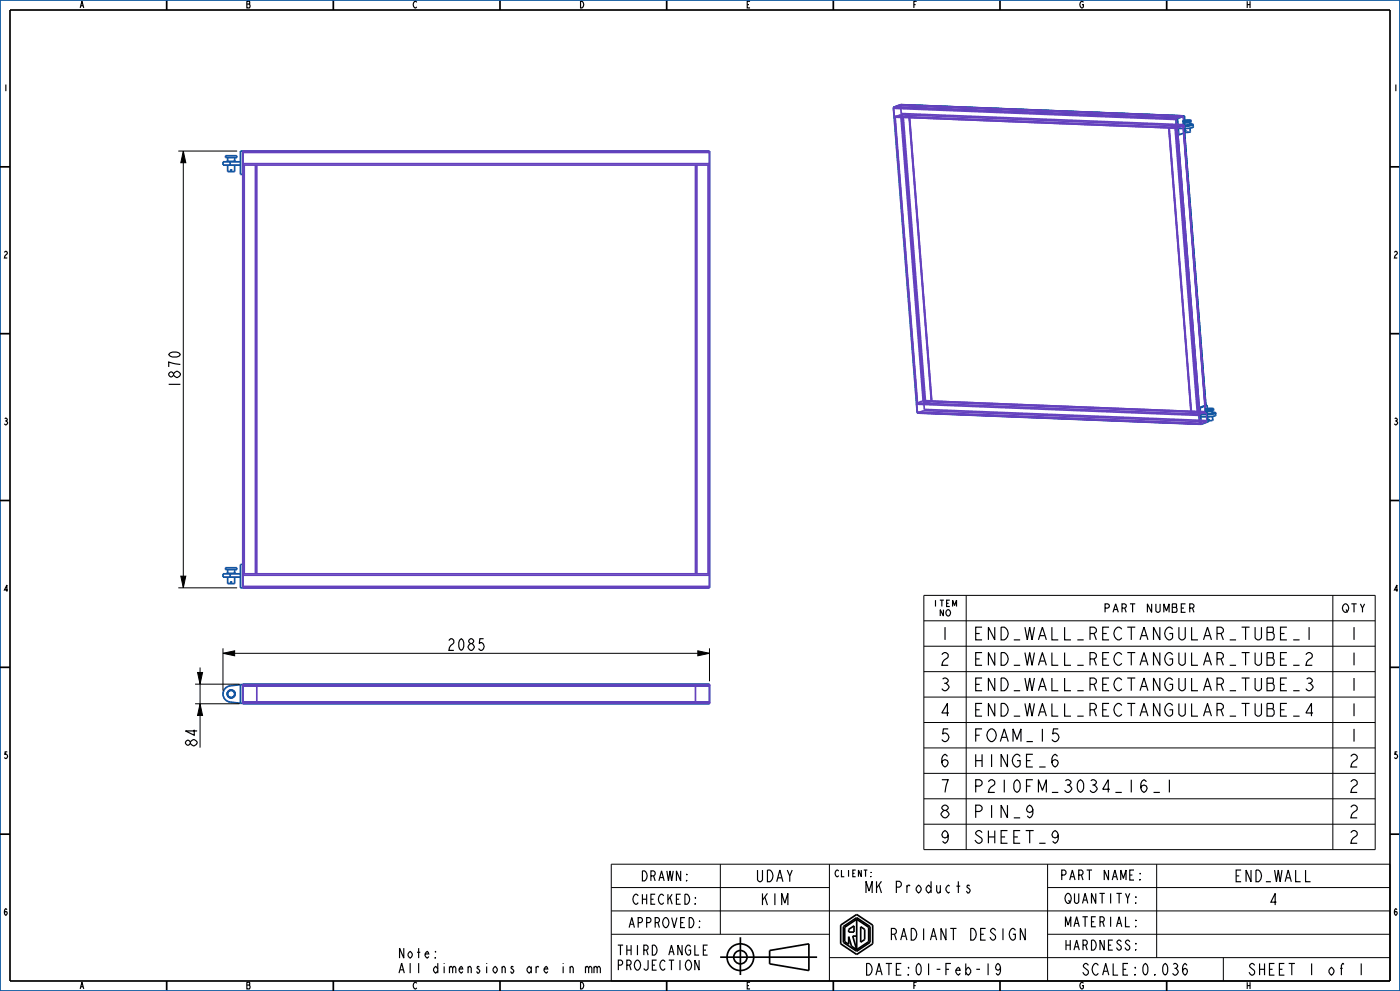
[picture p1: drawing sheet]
<svg xmlns="http://www.w3.org/2000/svg" width="420mm" height="297mm" viewBox="0 0 420 297" stroke-linecap="round" stroke-linejoin="round" font-family="sans-serif">
<g fill="none" stroke="#000" stroke-width=".35">
<path d="M388 191.8h1.9M388 199.4h1.9M391.8 196.2l.7-.6h.5l.7 .6a1.48 1.48 0 0 1-1.2 1.6l-.5 .6-.2 1h1.9M392.7 188v3.8M317.5 218.4h-1.5l-.2 1.6a1.19 1.19 0 0 1 1.6 .2 1.19 1.19 0 0 1 0 1.6 1.19 1.19 0 0 1-1.6 .1l-.2-.3M388 207h1.9M388 214.6h1.9M392 203.5l.5-.3a.98 .98 0 0 1 1.2 1l-.7 .6a1.09 1.09 0 0 1 .6 1.7 1.09 1.09 0 0 1-1.8-.1M392.5 204.8h.5M393.9 213.7h-2.1l1.6-2.9v3.8M317.2 226.7l-.7-.6-.5 .3a2.34 2.34 0 0 0 .5 3.5 1.36 1.36 0 0 0 .7-1.9l-.7-.4-.7 .4-.2 .6M350.8 233.7v3.8"/>
<path d="M317.5 250.2l-.3 .6-.7 .3-.7-.3a1.36 1.36 0 0 1 .7-1.9l.5 .3a2.34 2.34 0 0 1-.5 3.5l-.7-.6M290.8 265.6l-.1-.3h-.4l-.2 .6a1.04 1.04 0 0 1 .7 1.4l-.1 .3h-.4l-.4-.6M307.6 278.3v3.5l-1.5-3.5v3.5M176.6 290.1l.3-.5h.3l.4 .5v1.5M178.2 290.1l.3-.5h.3l.3 .5v1.5M178.2 289.6v2M179.1 290.1l.4-.5h.3l.3 .5v1.5M209.7 287.8v3l-1.2-3v3M211 284.8h.8M212.3 283.3h-1.3v3h1.3"/>
</g>
<path d="M55 45.3l.7 3.5h-1.5zM54.2 172.7h1.5l-.7 3.5zM66.9 195.8l3.5-.8v1.5zM209.3 195l3.5 .8-3.5 .7zM59.3 201.5h1.5l-.8 3.5zM60 210.9l.8 3.5h-1.5z" fill="#000"/>
<g fill="none" stroke="#000" stroke-width=".3">
<path d="M53.5 45.3h17.6M55 45.3l.7 3.5h-1.5zM55 45.3v130.9M53.5 176.2h17.6M54.2 172.7h1.5l-.7 3.5zM277.2 178.4h135.4v76.2h-135.4zM289.9 178.4v76.2M399.9 178.4v76.2M66.9 195.8l3.5-.8v1.5zM66.9 194.3v12.7M66.9 195.8h145.9M209.3 195l3.5 .8-3.5 .7z"/>
<path d="M212.8 194.3v9.9M277.2 186.1h135.4M277.2 193.7h135.4M58.5 210.9h13.3M58.5 205h13.3M59.3 201.5h1.5l-.8 3.5zM60 210.9l.8 3.5h-1.5zM60 200v24.1M277.2 201.3h135.4M277.2 208.9h135.4M277.2 216.5h135.4M277.2 224.2h135.4"/>
<path d="M277.2 231.8h135.4M277.2 239.4h135.4M183.4 259h233.6v35h-233.6zM216.1 259v21M248.8 259v35M277.2 247h135.4M314.3 259v35M347 259v28M183.4 266h65.4M183.4 273h233.6M314.3 266h102.7M183.4 280h65.4"/>
<path d="M248.8 287h168.2M314.3 280h102.7M367 287v7"/>
</g>
<g fill="none" stroke="#00509b" stroke-width=".51">
<path d="M0 0h420v297h-420zM268 32.2l85.3 3.3M268 32.2l7.2 91.6 85.2 3.4M268 32.2l84.8 3.3M270 31.4l-1.9 .8M270 31.4l84.8 3.4M270 31.4h.1M270.2 31.4l84.7 3.3M270.2 31.4h.1M270.2 31.4l85.2 3.4M352.8 35.5l7.1 91.7zM353.3 35.5l.3 4.9"/>
<path d="M353.5 38.5h2M355 34.7l-2.2 .8M355 34.7h.1M355.2 39.8l6.4 81.7M355.4 34.8l-2.1 .7M355.4 34.8l.1 1.3M355.4 37.1l-2 .7h2M355.4 37.3l-.3 .2M355.4 37.8l.1 .7M355.7 39.7l-2.1 .7M356.9 37.1l1 .3-.8 .3-1.7 .1M356.9 37.2l.3 .1"/>
<path d="M356.9 37.3l-1.5 .1M357.2 37.3l-.1 .2-.9 .2-1.1-.2M357.2 37.3l-1 .3-1.1-.1M358 38l-.8 .4-1.7 .1M66.9 49.5h5.2M66.9 48.5h5.2M67.9 48.5h2.9M69.1 48.5v1M72.8 52.3h-.7v-7h140.7v130.9h-140.7v-7h.7M72.8 45.3v130.9M353.2 40.4h.4M353.4 40.4l6.4 81.8"/>
<path d="M360 122.3l.4 4.9M360.2 124.9h2M361.7 121.4l-2.1 .8 .4 .1M361.7 121.4l.4 .1M361.8 121.4l-6.5-81.6 6.4 81.6M362.1 121.5l.1 1M362.1 121.5l-2.1 .8M362.1 123.5l-1.9 .7h2M362.2 123.7l-.3 .2M362.2 124.2v.7M362.5 126.1v.3l-2.1 .8M363.7 123.5l1 .3-.8 .3-1.7 .1"/>
<path d="M363.7 123.6l.3 .1M363.7 123.7l-1.5 .1M364 123.7l-.2 .2-.9 .2-1-.2M364 123.7l-1 .3-1.1-.1M364.7 124.4l-.8 .4-1.7 .1M66.9 173h5.2M66.9 172h5.2M67.9 172h2.9M69.1 172v1M72.1 205.2l-3 .3a2.45 2.45 0 0 0-2.2 2.5 2.45 2.45 0 0 0 2.2 2.4l3 .4M72.1 205.2v5.6M72.1 210.8h140.7"/>
<path d="M72.1 205.2h140.7M72.8 205h140v5.9h-140zM72.8 210.4h140M72.8 205.6h140"/>
<circle cx="69.3" cy="208" r="1.19"/>
</g>
<g fill="none" stroke="#000" stroke-width=".51">
<path d="M3 3h414v291h-414zM50 0v3M100 0v3M150 0v3M200 0v3M250 0v3M300 0v3M350 0v3M0 50h3M417 50h3M0 100h3M417 100h3"/>
<path d="M0 150h3M417 150h3M0 200h3M417 200h3M0 250h3M417 250h3M252.2 277.3l4.8-3.2 4.8 3.2v5.6l-4.8 3.2-4.8-3.2zM253 277.7l4-2.7 4 2.7v4.7l-4 2.7-4-2.7zM254.6 278.5l1.6-1v1.8h-1.6zM257 275.5l-3.6 2.4v4.3l1.2 .8v-2.3l.8 2.9 1.6 1M257 275.5l3.6 2.4v4.3l-3.6 2.4M257 275.5v9.1"/>
<path d="M258.2 277.7l1.2 .8v3.1l-1.2 .8zM50 294v3M100 294v3M150 294v3M200 294v3M216.1 286.9h29M222.1 280.9v11.3M230.9 284.9l11.8-2v8l-11.8-2zM250 294v3M257 280.5h-1.2l1.2 4.1M300 294v3M350 294v3"/>
<circle cx="222.1" cy="286.9" r="4"/>
<circle cx="222.1" cy="286.9" r="2"/>
</g>
<!-- layer: 00_PROFIL_DRW_HIDE -->
<g fill="none" stroke="#6441be" stroke-width=".51">
<path d="M268.1 32.5l.2 2.3M268.1 32.5l84.8 3.3M268.2 32.1l-.1 .4M268.2 32.1l84.8 3.4M268.3 34.8l.1 .2M268.3 34.8l84.7 3.4M268.4 35.1l6.7 85.7M268.4 35.1l84.8 3.3M268.4 35l.1 .1M268.4 35l6.7 85.8M268.5 35.1l6.7 85.8M268.5 35.1l2.1 .1"/>
<path d="M270 31.4l.2 .3M270 31.4l-1.8 .7M270 31.4l84.8 3.4M270.2 31.7l.2 2.3M270.2 31.7l84.8 3.3M270.2 34.4l-1.8 .6M270.2 34.4l6.7 85.7M270.2 34.4l84.8 3.3M270.4 34l-.2 .4M270.4 34l84.7 3.4M270.6 35.2l6.7 85.7M270.6 34.3l-.4 .1"/>
<path d="M270.6 34.3l6.7 85.8h-.4M270.6 34.3l2.1 .1M271 35.2h-.4M271 35.2l6.7 85.7M272.7 34.4l.1 .1M272.7 34.4l6.8 85.8M272.8 34.5l-1.8 .7M272.8 34.5l6.7 85.7M272.8 34.4l6.7 85.8M350.6 38.3l6.7 85.8M350.7 38.3l6.8 85.8M350.7 38.3l6.7 85.7"/>
<path d="M352.5 37.6l-1.8 .7M352.5 37.6l6.7 85.8M352.9 35.8l.1 2.4M352.9 37.6h-.4M352.9 37.6l6.7 85.7M352.9 37.6l2 .1M353 35.5l-.1 .3M353 38.2l.2 .2M353.2 38.4l-.4 .1 6.7 85.7M353.2 38.4l6.7 85.7M354.9 37.7h.1M354.9 37.7l6.7 85.7"/>
<path d="M355 35l-.2-.2-1.8 .7M355 35l.1 2.4M355 37.7l-1.8 .7M355 37.7l6.7 85.8M355.1 37.4l-.1 .3M72.8 45.3h140v130.9h-140zM72.8 49.5h140M72.8 49.1h140M72.8 45.7h140M73.3 49.5v122.5M76.6 49.5v122.5M77 49.5v122.5"/>
<path d="M208.6 49.5v122.5M209.1 49.5v122.5M212.4 49.5v122.5M275 121.1l.2 2.4M275 121.1l84.8 3.4M275.1 120.8l-.1 .3M275.1 120.8l.1 .1M275.1 120.8l84.8 3.3M275.2 123.5l84.8 3.3M275.2 120.9h2.1M275.3 123.7l84.8 3.4M276.9 120.1l.2 .2"/>
<path d="M276.9 120.1l84.8 3.4M276.9 120.1l-1.8 .7M277.1 120.3l.2 2.4M277.1 120.3l84.8 3.4M277.2 123.1l-1.8 .6-.2-.2M277.2 123.1l84.7 3.3M277.3 122.7l-.1 .4M277.3 122.7l84.8 3.4M277.7 120.9h-.4M279.5 120.2l-1.8 .7M357.4 124l.1 .1M357.5 124.1l2 .1"/>
<path d="M359.2 123.4l-1.8 .6M359.6 123.3l-.4 .1M359.6 123.3l2 .1M359.8 124.5l.2 2.3M359.9 124.1l-.1 .4M359.9 124.1l-.4 .1M360 126.8l.1 .3M361.6 123.4l.1 .1M361.7 123.5l.2 .2M361.7 123.5l-1.8 .6M361.9 123.7l.2 2.4M361.9 126.4l-1.8 .7"/>
<path d="M362.1 126.1l-.2 .3M72.8 175.8h140M72.8 172.4h140M72.8 172h140M72.8 205.2h140v5.6h-140zM73.3 205.2l-.5 .4h140l-.4-.4M73.3 210.8l-.5-.4h140l-.4 .4M76.6 205.2l.4 .4v4.8l-.4 .4M209.1 205.2l-.5 .4v4.8l.5 .4"/>
</g>
<!-- layer: 02___PRT_ALL_AXES -->
<g fill="none" stroke="#00509b" stroke-width=".51">
<path d="M355.4 36.8v.6M356.9 36.7v.6M357 38.4l.1 1.1-.7 .2-.8-.1-.1-1.1M357.3 36.1l-1.2-.1-1.2 .3M357.3 36.1l-.1 .5-1.1 .2-1.1-.1-.1-.4M357.3 36.1l-1.2 .3-1.2-.1M357.9 37.3l.1 .7M66.9 48.5v1M67.7 46.7h3.3v.5h-3.3zM68.3 47.2v1.2M68.3 49.5v1.9h2.1v-1.9M70.4 47.2v1.2"/>
<path d="M362.1 123.2l.1 .6M363.6 123.1l.1 .6M363.8 124.8v1.1l-.7 .2-.7-.1-.1-1.1M364 122.5l-1.2-.1-1.2 .3M364 122.5v.5l-1.1 .2h-1.2l-.1-.5M364 122.5l-1.2 .3-1.2-.1M364.7 123.8v.6M66.9 172v1M67.7 170.2h3.3v.5h-3.3zM68.3 170.7v1.1M68.3 173v1.9h2.1v-1.9M70.4 170.7v1.1"/>
<circle cx="355.9" cy="39.4" r=".12"/>
<circle cx="69.3" cy="51.1" r=".18"/>
<circle cx="362.7" cy="125.8" r=".12"/>
<circle cx="69.3" cy="174.6" r=".18"/>
<circle cx="69.3" cy="208" r="1.05"/>
</g>
<g font-size="5">
<text x="281.8" y="191.8">1</text>
<text x="291.8" y="191.8">END_WALL_RECTANGULAR_TUBE_1</text>
<text x="404.5" y="191.8">1</text>
<text x="281.8" y="199.4">2</text>
<text x="291.8" y="199.4">END_WALL_RECTANGULAR_TUBE_2</text>
<text x="404.5" y="199.4">1</text>
<text x="281.8" y="207">3</text>
<text x="291.8" y="207">END_WALL_RECTANGULAR_TUBE_3</text>
<text x="404.5" y="207">1</text>
<text x="281.8" y="214.6">4</text>
<text x="291.8" y="214.6">END_WALL_RECTANGULAR_TUBE_4</text>
<text x="404.5" y="214.6">1</text>
<text x="281.8" y="222.2">5</text>
<text x="291.8" y="222.2">FOAM_15</text>
<text x="404.5" y="222.2">1</text>
<text x="281.8" y="229.9">6</text>
<text x="291.8" y="229.9">HINGE_6</text>
<text x="404.5" y="229.9">2</text>
<text x="281.8" y="237.5">7</text>
<text x="291.8" y="237.5">P210FM_3034_16_1</text>
<text x="404.5" y="237.5">2</text>
<text x="281.8" y="245.1">8</text>
<text x="291.8" y="245.1">PIN_9</text>
<text x="404.5" y="245.1">2</text>
<text x="281.8" y="252.7">9</text>
<text x="291.8" y="252.7">SHEET_9</text>
<text x="404.5" y="252.7">2</text>
</g>
<g font-size="4.6">
<text x="54.1" y="116.7" transform="rotate(-90 54.1 116.7)">1870</text>
<text x="133.9" y="194.9">2085</text>
<text x="59.1" y="224.1" transform="rotate(-90 59.1 224.1)">84</text>
<text x="227" y="264.3">UDAY</text>
<text x="258.5" y="267.6">MK Products</text>
<text x="371.1" y="264.3">END_WALL</text>
<text x="228.4" y="271.3">KIM</text>
<text x="380.6" y="271.3">4</text>
<text x="267.9" y="281.8">RADIANT DESIGN</text>
<text x="259.9" y="292.3">DATE: 01-Feb-19</text>
<text x="325" y="292.3">SCALE: 0.036</text>
<text x="374.9" y="292.3">SHEET</text>
<text x="392.1" y="292.3">1</text>
<text x="398.2" y="292.3">of</text>
<text x="407" y="292.3">1</text>
</g>
<g font-size="3.9">
<text x="318.9" y="263.8">PART NAME:</text>
<text x="192.7" y="264">DRAWN:</text>
<text x="190.4" y="271">CHECKED:</text>
<text x="320.1" y="270.8">QUANTITY:</text>
<text x="189.2" y="278">APPROVED:</text>
<text x="320.1" y="277.8">MATERIAL:</text>
<text x="119.2" y="287.1">Note:</text>
<text x="184.9" y="286.3">THIRD ANGLE</text>
<text x="320.1" y="284.8">HARDNESS:</text>
<text x="119.2" y="291.6">All dimensions are in mm</text>
<text x="184.9" y="290.8">PROJECTION</text>
</g>
<g font-size="3.3">
<text x="332" y="183.5">PART</text>
<text x="343.7" y="183.5">NUMBER</text>
<text x="402.7" y="183.5">QTY</text>
</g>
<g font-size="2.6">
<text x="23.7" y="2.4">A</text>
<text x="73.7" y="2.4">B</text>
<text x="123.7" y="2.4">C</text>
<text x="173.7" y="2.4">D</text>
<text x="223.7" y="2.4">E</text>
<text x="273.7" y="2.4">F</text>
<text x="323.7" y="2.4">G</text>
<text x="373.7" y="2.4">H</text>
<text x=".9" y="27.3">1</text>
<text x="417.9" y="27.3">1</text>
<text x=".9" y="77.3">2</text>
<text x="417.9" y="77.3">2</text>
<text x=".9" y="127.3">3</text>
<text x="417.9" y="127.3">3</text>
<text x=".9" y="177.3">4</text>
<text x="417.9" y="177.3">4</text>
<text x=".9" y="227.3">5</text>
<text x="417.9" y="227.3">5</text>
<text x="250.3" y="262.8">CLIENT:</text>
<text x=".9" y="274.3">6</text>
<text x="417.9" y="274.3">6</text>
<text x="23.7" y="296.4">A</text>
<text x="73.7" y="296.4">B</text>
<text x="123.7" y="296.4">C</text>
<text x="173.7" y="296.4">D</text>
<text x="223.7" y="296.4">E</text>
<text x="273.7" y="296.4">F</text>
<text x="323.7" y="296.4">G</text>
<text x="373.7" y="296.4">H</text>
</g>
<g font-size="2.5">
<text x="280" y="181.8">ITEM</text>
<text x="281.8" y="184.6">NO</text>
</g>
</svg>
